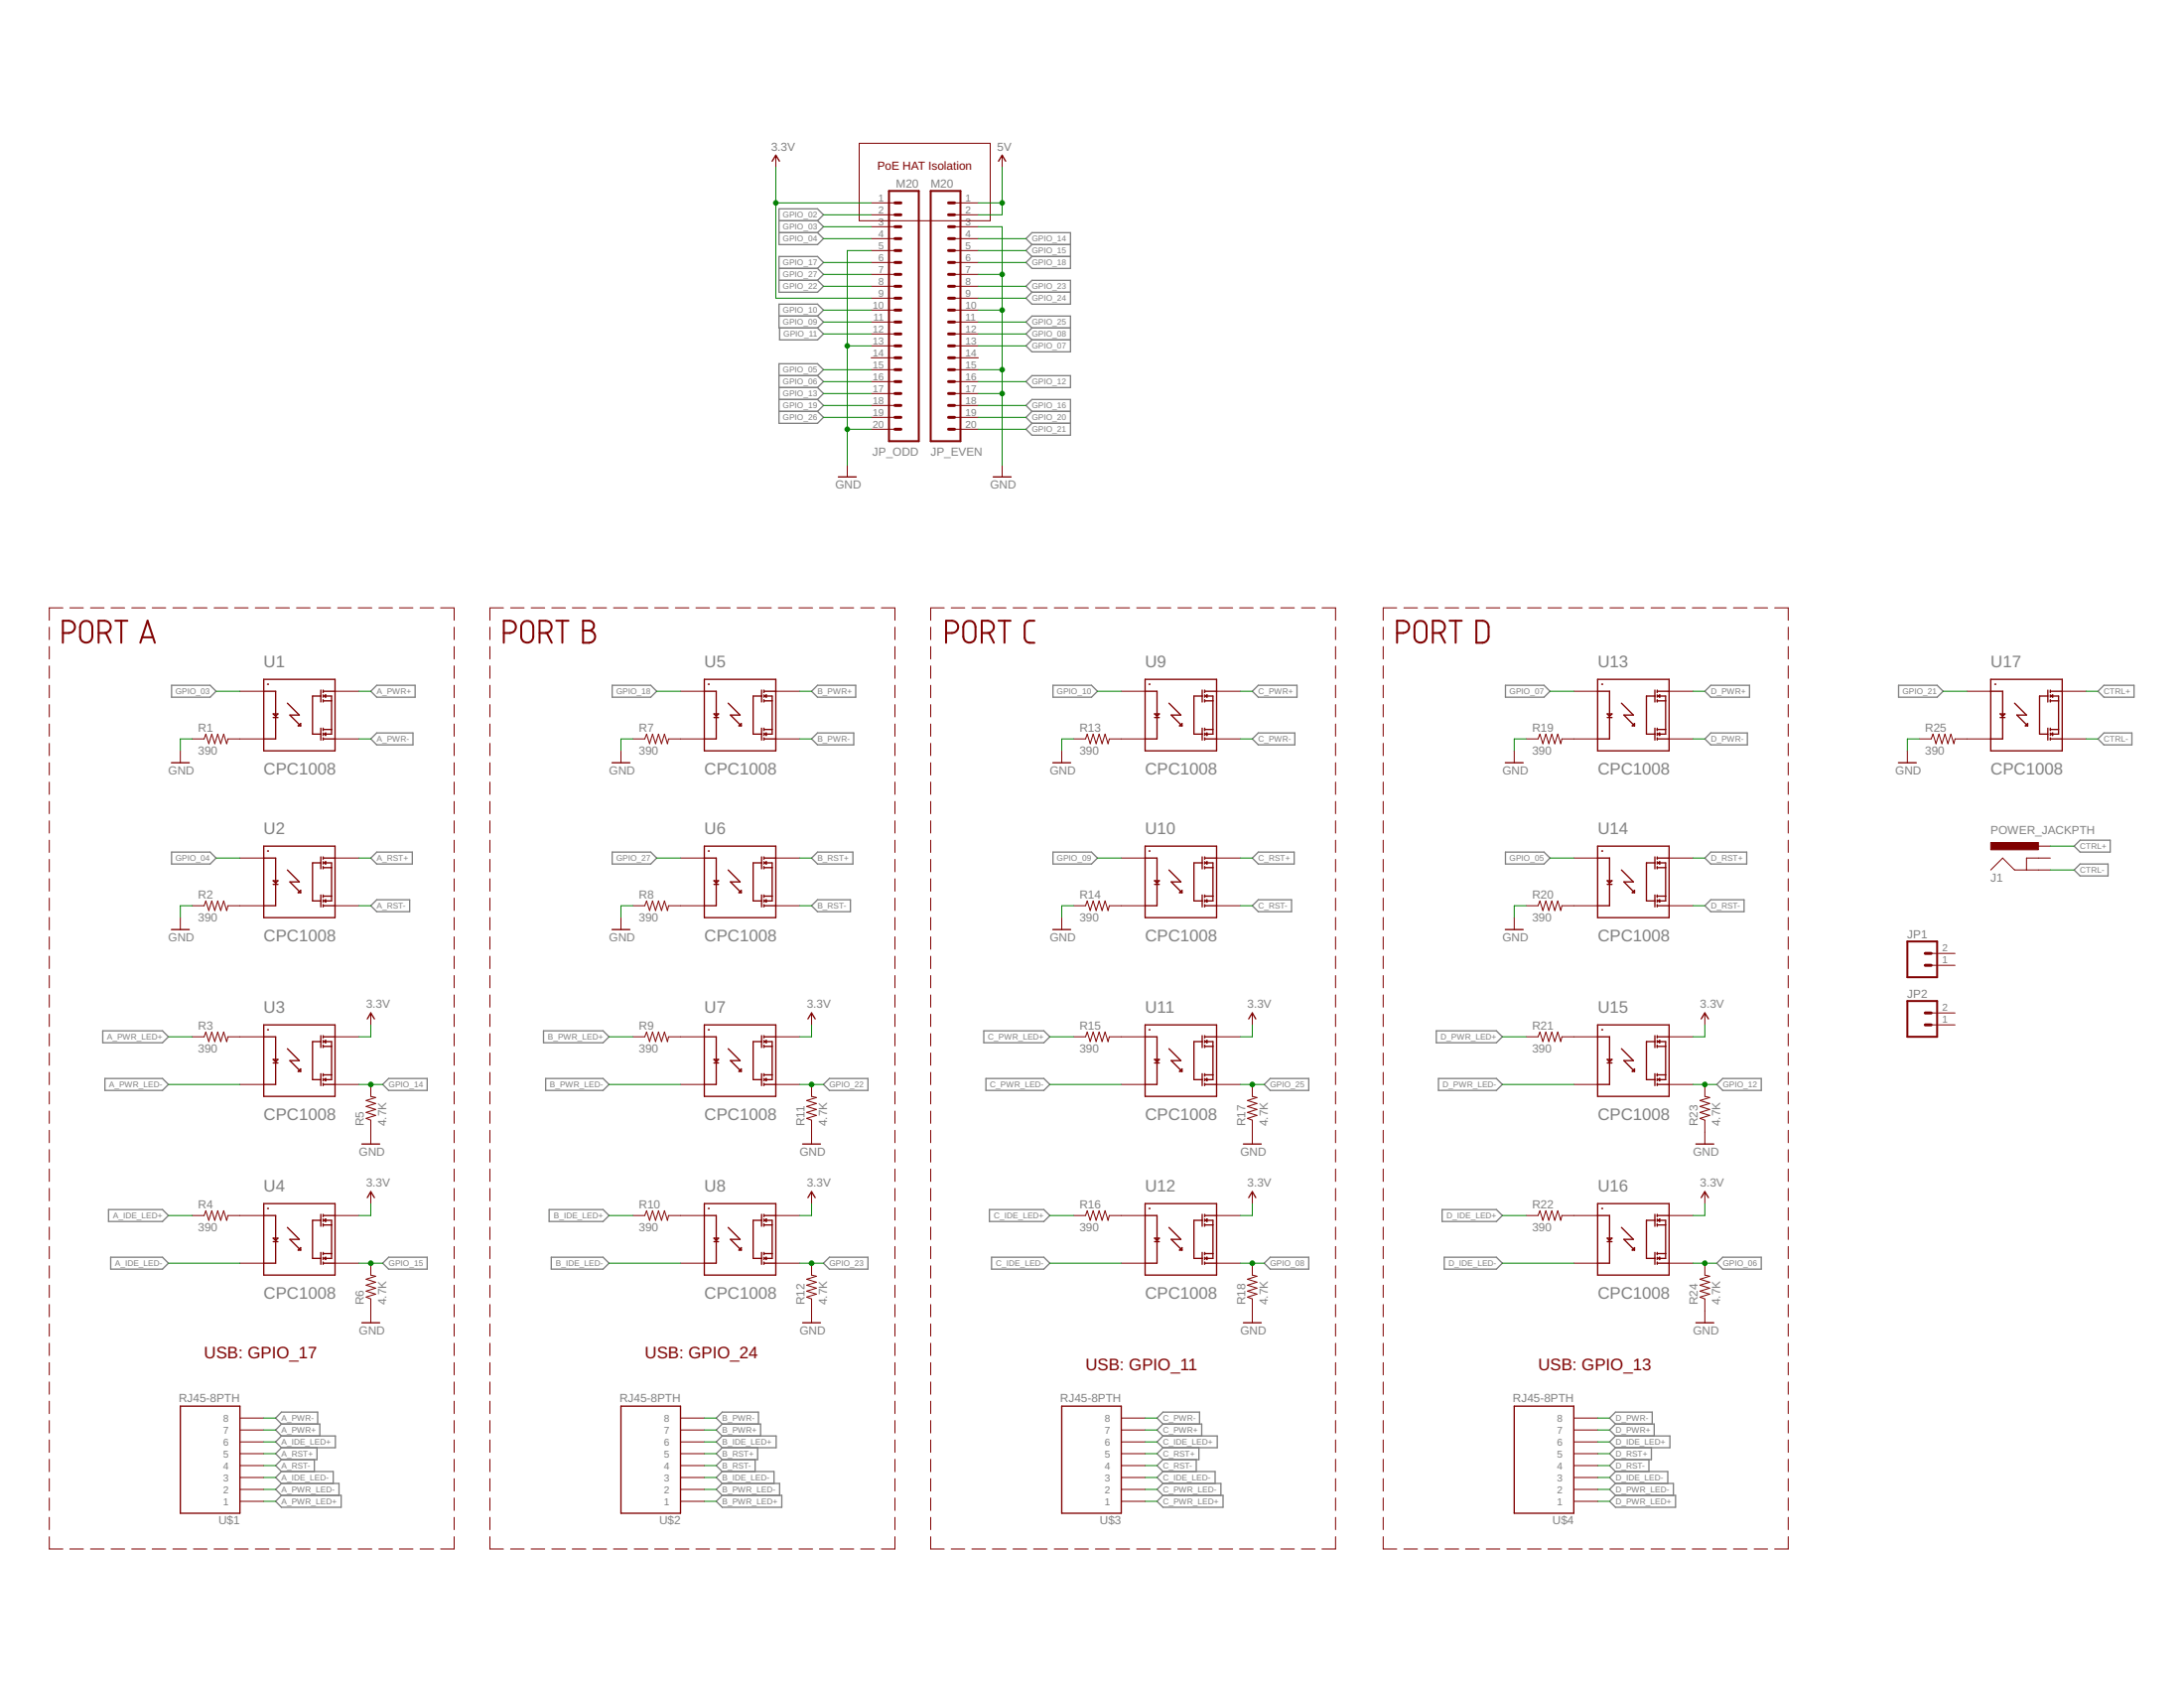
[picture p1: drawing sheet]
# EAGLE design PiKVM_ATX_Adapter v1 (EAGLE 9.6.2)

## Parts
J1  POWER_JACKPTH  [POWER_JACK_PTH]
JP1  M02LOCK  [1X02_LOCK]
JP2  M02LOCK  [1X02_LOCK]
JP_EVEN  M20  [1X20]
JP_ODD  M20  [1X20]
R1  390  RESISTOR1206  [1206]
R2  390  RESISTOR1206  [1206]
R3  390  RESISTOR1206  [1206]
R4  390  RESISTOR1206  [1206]
R5  4.7K  RESISTOR1206  [1206]
R6  4.7K  RESISTOR1206  [1206]
R7  390  RESISTOR1206  [1206]
R8  390  RESISTOR1206  [1206]
R9  390  RESISTOR1206  [1206]
R10  390  RESISTOR1206  [1206]
R11  4.7K  RESISTOR1206  [1206]
R12  4.7K  RESISTOR1206  [1206]
R13  390  RESISTOR1206  [1206]
R14  390  RESISTOR1206  [1206]
R15  390  RESISTOR1206  [1206]
R16  390  RESISTOR1206  [1206]
R17  4.7K  RESISTOR1206  [1206]
R18  4.7K  RESISTOR1206  [1206]
R19  390  RESISTOR1206  [1206]
R20  390  RESISTOR1206  [1206]
R21  390  RESISTOR1206  [1206]
R22  390  RESISTOR1206  [1206]
R23  4.7K  RESISTOR1206  [1206]
R24  4.7K  RESISTOR1206  [1206]
R25  390  RESISTOR1206  [1206]
U1  CPC1008  [SOP-4]
U2  CPC1008  [SOP-4]
U3  CPC1008  [SOP-4]
U4  CPC1008  [SOP-4]
U5  CPC1008  [SOP-4]
U6  CPC1008  [SOP-4]
U7  CPC1008  [SOP-4]
U8  CPC1008  [SOP-4]
U9  CPC1008  [SOP-4]
U10  CPC1008  [SOP-4]
U11  CPC1008  [SOP-4]
U12  CPC1008  [SOP-4]
U13  CPC1008  [SOP-4]
U14  CPC1008  [SOP-4]
U15  CPC1008  [SOP-4]
U16  CPC1008  [SOP-4]
U17  CPC1008  [SOP-4]
U$1  RJ45-8PTH  [RJ45-8]
U$2  RJ45-8PTH  [RJ45-8]
U$3  RJ45-8PTH  [RJ45-8]
U$4  RJ45-8PTH  [RJ45-8]

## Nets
3.3V: JP_ODD.1 JP_ODD.9 U3.P$4 U4.P$4 U7.P$4 U8.P$4 U11.P$4 U12.P$4 U15.P$4 U16.P$4
5V: JP_EVEN.1 JP_EVEN.2
A_IDE_LED+: R4.1 U$1.6
A_IDE_LED-: U4.P$2 U$1.3
A_PWR+: U1.P$4 U$1.7
A_PWR-: U1.P$3 U$1.8
A_PWR_LED+: R3.1 U$1.1
A_PWR_LED-: U3.P$2 U$1.2
A_RST+: U2.P$4 U$1.5
A_RST-: U2.P$3 U$1.4
B_IDE_LED+: R10.1 U$2.6
B_IDE_LED-: U8.P$2 U$2.3
B_PWR+: U5.P$4 U$2.7
B_PWR-: U5.P$3 U$2.8
B_PWR_LED+: R9.1 U$2.1
B_PWR_LED-: U7.P$2 U$2.2
B_RST+: U6.P$4 U$2.5
B_RST-: U6.P$3 U$2.4
C_IDE_LED+: R16.1 U$3.6
C_IDE_LED-: U12.P$2 U$3.3
C_PWR+: U9.P$4 U$3.7
C_PWR-: U9.P$3 U$3.8
C_PWR_LED+: R15.1 U$3.1
C_PWR_LED-: U11.P$2 U$3.2
C_RST+: U10.P$4 U$3.5
C_RST-: U10.P$3 U$3.4
CTRL+: J1.PWR U17.P$4
CTRL-: J1.GND U17.P$3
D_IDE_LED+: R22.1 U$4.6
D_IDE_LED-: U16.P$2 U$4.3
D_PWR+: U13.P$4 U$4.7
D_PWR-: U13.P$3 U$4.8
D_PWR_LED+: R21.1 U$4.1
D_PWR_LED-: U15.P$2 U$4.2
D_RST+: U14.P$4 U$4.5
D_RST-: U14.P$3 U$4.4
GND: JP_EVEN.3 JP_EVEN.7 JP_EVEN.10 JP_EVEN.15 JP_EVEN.17 JP_ODD.5 JP_ODD.13 JP_ODD.20 R1.1 R2.1 R5.1 R6.1 R7.1 R8.1 R11.1 R12.1 R13.1 R14.1 R17.1 R18.1 R19.1 R20.1 R23.1 R24.1 R25.1
GPIO_02: JP_ODD.2
GPIO_03: JP_ODD.3 U1.P$1
GPIO_04: JP_ODD.4 U2.P$1
GPIO_05: JP_ODD.15 U14.P$1
GPIO_06: JP_ODD.16 R24.2 U16.P$3
GPIO_07: JP_EVEN.13 U13.P$1
GPIO_08: JP_EVEN.12 R18.2 U12.P$3
GPIO_09: JP_ODD.11 U10.P$1
GPIO_10: JP_ODD.10 U9.P$1
GPIO_11: JP_ODD.12
GPIO_12: JP_EVEN.16 R23.2 U15.P$3
GPIO_13: JP_ODD.17
GPIO_14: JP_EVEN.4 R5.2 U3.P$3
GPIO_15: JP_EVEN.5 R6.2 U4.P$3
GPIO_16: JP_EVEN.18
GPIO_17: JP_ODD.6
GPIO_18: JP_EVEN.6 U5.P$1
GPIO_19: JP_ODD.18
GPIO_20: JP_EVEN.19
GPIO_21: JP_EVEN.20 U17.P$1
GPIO_22: JP_ODD.8 R11.2 U7.P$3
GPIO_23: JP_EVEN.8 R12.2 U8.P$3
GPIO_24: JP_EVEN.9
GPIO_25: JP_EVEN.11 R17.2 U11.P$3
GPIO_26: JP_ODD.19
GPIO_27: JP_ODD.7 U6.P$1
N$1: R2.2 U2.P$2
N$2: R3.2 U3.P$1
N$3: R7.2 U5.P$2
N$4: R1.2 U1.P$2
N$5: R4.2 U4.P$1
N$6: R8.2 U6.P$2
N$7: R9.2 U7.P$1
N$8: R10.2 U8.P$1
N$9: R13.2 U9.P$2
N$10: R14.2 U10.P$2
N$11: R15.2 U11.P$1
N$12: R16.2 U12.P$1
N$13: R19.2 U13.P$2
N$14: R20.2 U14.P$2
N$15: R21.2 U15.P$1
N$16: R22.2 U16.P$1
N$17: R25.2 U17.P$2
Unconnected: J1.GNDBREAK JP1.1 JP1.2 JP2.1 JP2.2 JP_EVEN.14 JP_ODD.14

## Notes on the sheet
- PoE HAT Isolation
- PORT A | PORT B | PORT C | PORT D
- USB: GPIO_17 | USB: GPIO_24
- USB: GPIO_11 | USB: GPIO_13

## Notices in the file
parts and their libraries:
SparkFun-Resistors: Licensing: CC v3.0 Share-Alike You are welcome to use this library for commercial purposes.
